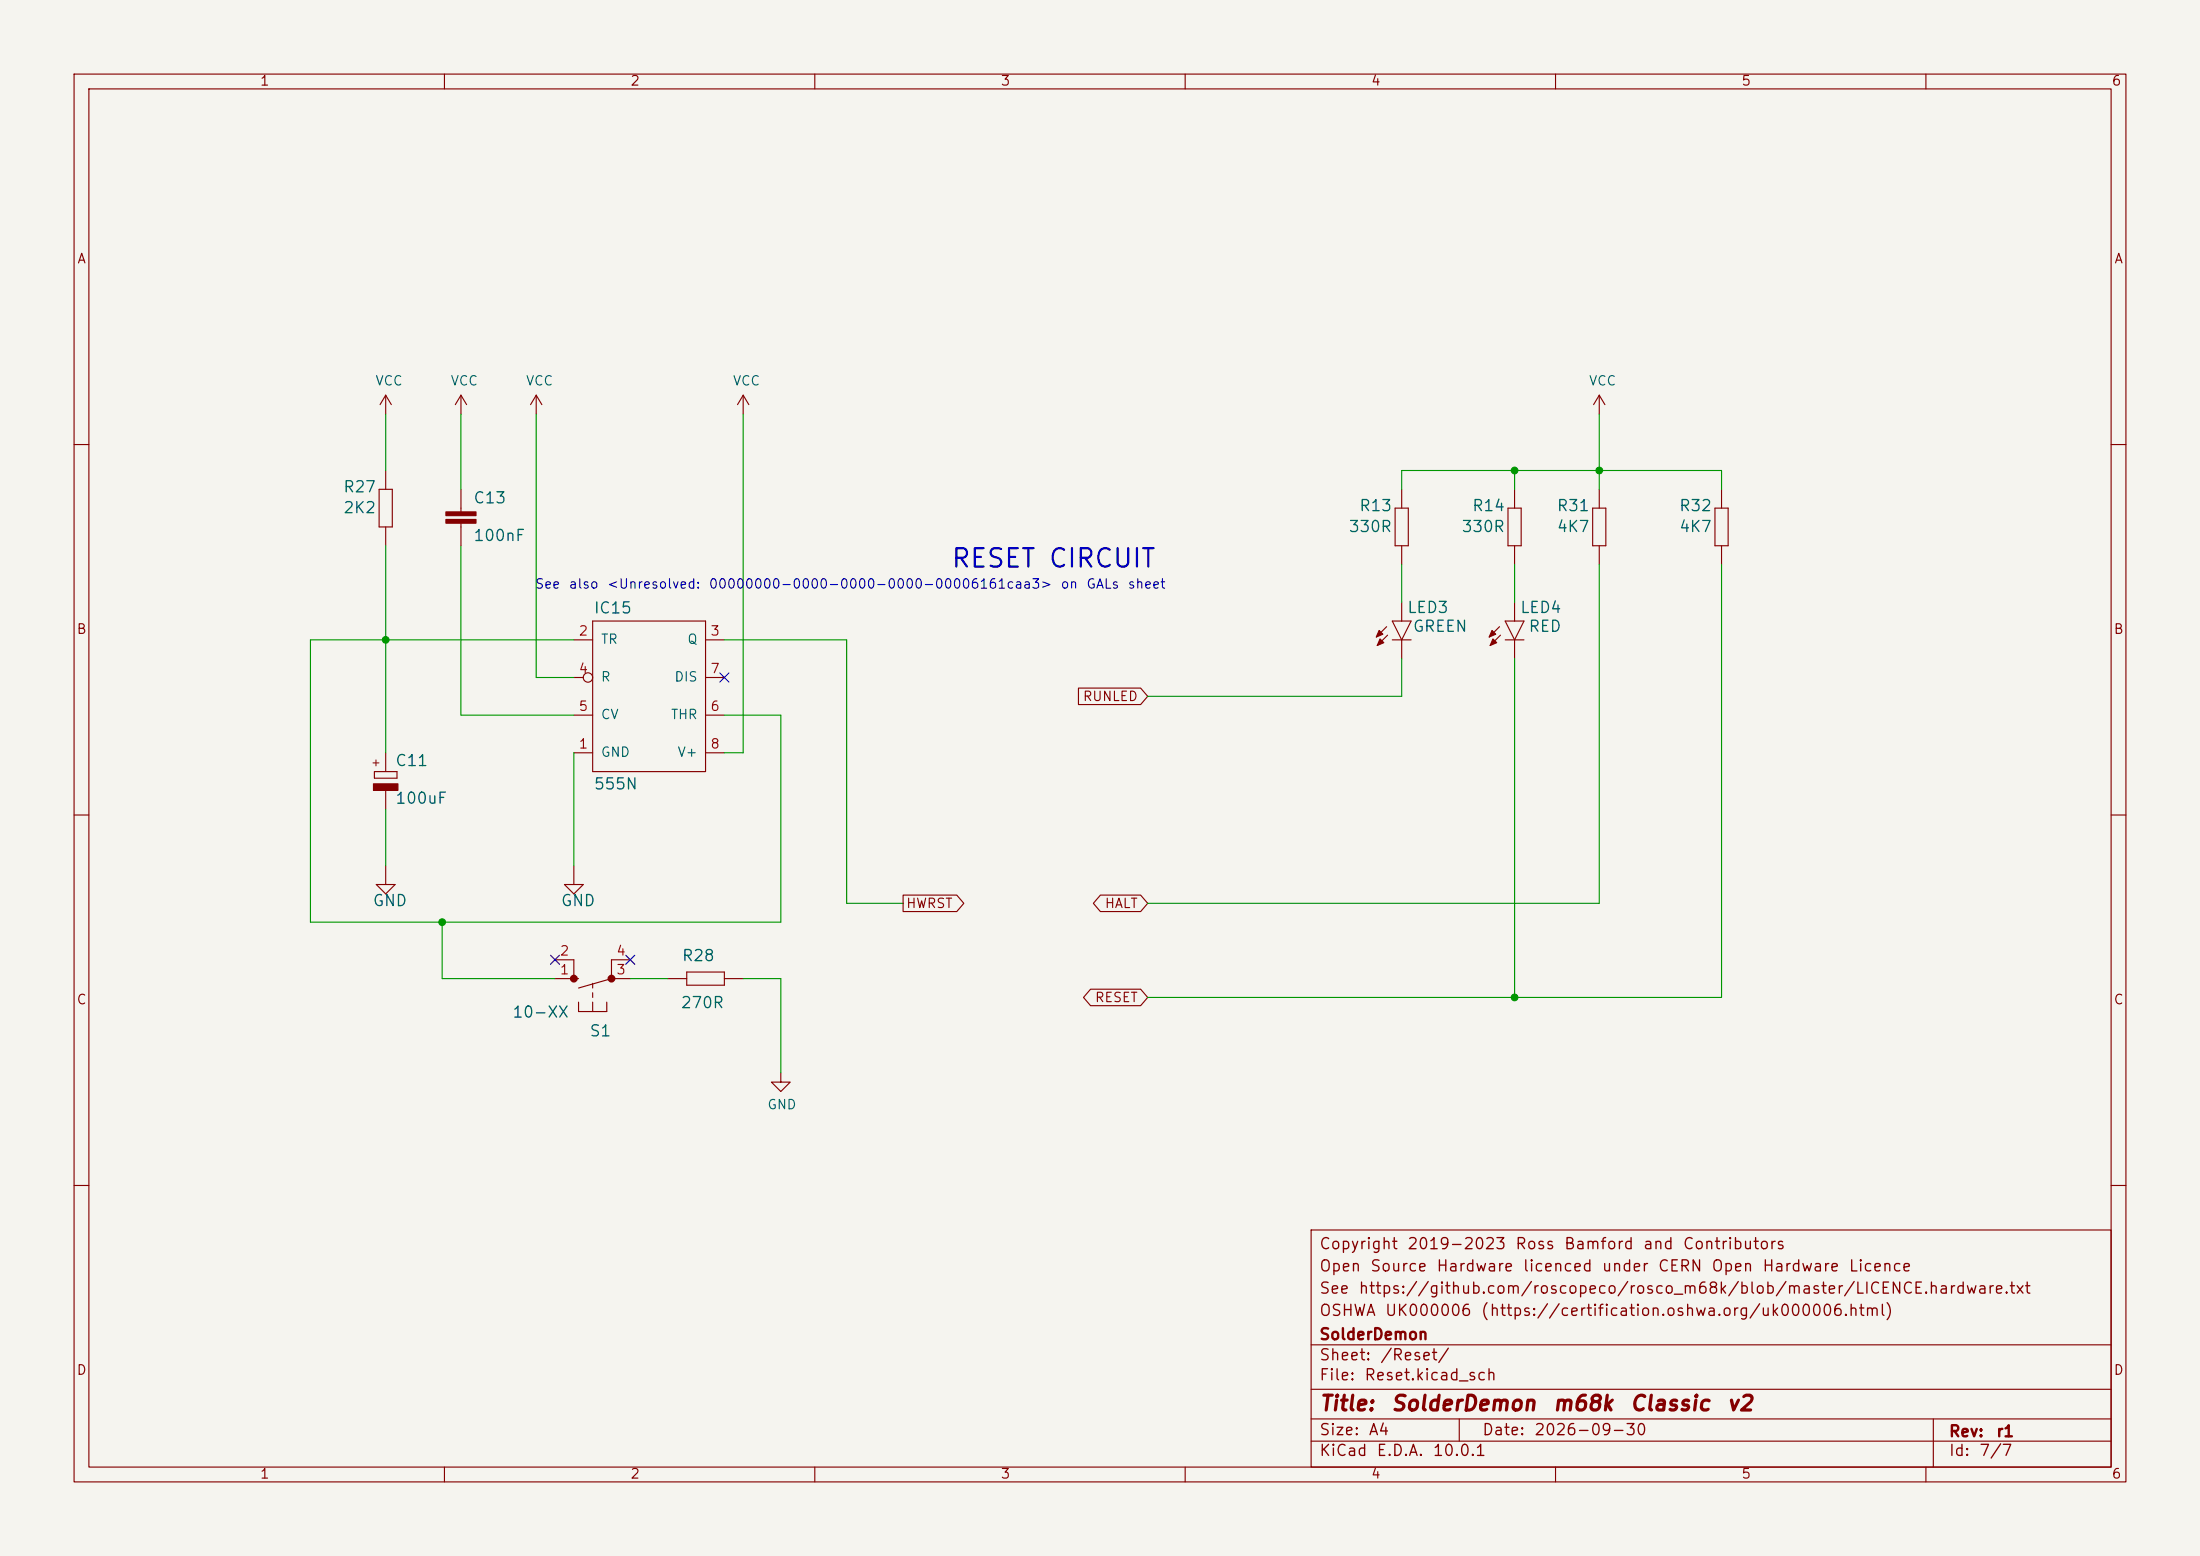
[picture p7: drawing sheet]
<svg xmlns="http://www.w3.org/2000/svg" width="297mm" height="210mm" viewBox="0 0 297 210" stroke-linecap="round" stroke-linejoin="round" font-family="sans-serif">
<path d="M0 0h297v210h-297z" fill="#f5f4ef" stroke="#f5f4ef" stroke-width=".14"/>
<g fill="none" stroke="#840000" stroke-width=".15">
<path d="M10 10h277v190h-277zM12 12h273v186h-273zM60 10v2M110 10v2M160 10v2M210 10v2M260 10v2M52.1 53.3v2.6M52.1 53.3l-.8 1.3M52.1 53.3l.7 1.3M62.2 53.3v2.6M62.2 53.3l-.7 1.3"/>
<path d="M62.2 53.3l.8 1.3M72.4 53.3l-.8 1.3M72.4 53.3l.8 1.3M72.4 53.3v2.6M100.3 53.3l-.7 1.3M100.3 53.3l.8 1.3M100.3 53.3v2.6M215.9 53.3v2.6M215.9 53.3l-.8 1.3M215.9 53.3l.8 1.3M10 60h2M51.2 66h1.8v5.1h-1.8z"/>
<path d="M52.1 63.5v2.5M52.1 71.1v2.6M62.2 66v3.1M62.2 70.6v3.1M188.3 68.6h1.8v5.1h-1.8zM189.2 66v2.6M189.2 73.7v2.5M203.6 68.6h1.8v5.1h-1.8zM204.5 66v2.6M204.5 73.7v2.5M215 68.6h1.8v5.1h-1.8zM215.9 66v2.6"/>
<path d="M215.9 73.7v2.5M231.5 68.6h1.8v5.1h-1.8zM232.4 66v2.6M232.4 73.7v2.5M285 60h2M77.5 86.4h2.5M77.5 91.4h1.2M77.5 96.5h2.5M80 83.8h15.2v20.3h-15.2zM95.2 86.4h2.6M95.2 91.4h2.6M95.2 96.5h2.6"/>
<path d="M145.6 92.9h8.4l.9 1.1-.9 1.1h-8.4zM187.2 84.6l-1.4 1.4M187.3 85.7l-1.4 1.4M188 83.8h2.5l-1.3 2.6zM188 86.4h2.5M189.2 81.3v2.5M189.2 86.4v2.5M202.4 84.6l-1.4 1.4M202.6 85.7l-1.4 1.4M203.2 83.8h2.5l-1.2 2.6zM203.2 86.4h2.5M204.5 81.3v2.5"/>
<path d="M204.5 86.4v2.5M10 110h2M50.5 104.1h3.1v.9h-3.1zM50.8 119.4h2.5l-1.2 1.3zM52.1 101.6v2.5M52.1 106.7v2.5M52.1 116.8v2.6M76.2 119.4h2.5l-1.2 1.3zM77.5 116.8v2.6M77.5 101.6h2.5M95.2 101.6h2.6M285 110h2"/>
<path d="M74.9 132.1h3.2M74.9 129.5h2.6v2.6M78.1 135.3v1.2h3.8v-1.2M80 132.7v.7M80 134v.6M80 135.3v1.2M82.5 132.1h2.6M82.5 132.1l-4.4 1.3M85.1 129.5h-2.6v2.6M90.2 132.1h2.5M92.7 131.2h5.1v1.8h-5.1zM97.8 132.1h2.5"/>
<path d="M121.9 120.8h7.3l.9 1.1-.9 1.1h-7.3zM147.2 133.5h6.8l.9 1.1-.9 1.1h-6.8l-.9-1.1zM148.6 120.8h5.4l.9 1.1-.9 1.1h-5.4l-1-1.1zM105.4 144.8v1.3h1.3l-1.3 1.2-1.3-1.2h1.3M10 160h2M177 166h108v32h-108zM285 160h2M60 198v2M110 198v2M160 198v2M177 194.5h108M177 191.5h108"/>
<path d="M177 187.5h108M177 181.5h108M197 191.5v3M210 198v2M260 198v2M261 191.5v6.5"/>
<circle cx="79.4" cy="91.4" r=".63"/>
</g>
<g fill="#840000" stroke="#840000" stroke-width=".15">
<path d="M186.2 85.1l.5 .5-.9 .4z"/>
<path d="M186.3 86.2l.5 .5-.9 .4z"/>
<path d="M201.4 85.1l.5 .5-.9 .4z"/>
<path d="M201.5 86.2l.6 .5-.9 .4z"/>
<path d="M60.2 69.1h4.1v.5h-4.1z"/>
<path d="M60.2 70.1h4.1v.5h-4.1z"/>
<path d="M50.4 105.8h3.3v.9h-3.3z"/>
</g>
<g fill="#840000" stroke="#840000" stroke-width=".41">
<circle cx="77.5" cy="132.1" r=".33"/>
<circle cx="82.5" cy="132.1" r=".33"/>
</g>
<g fill="none" stroke="#009600" stroke-width=".15">
<path d="M52.1 55.9v7.6M62.2 55.9v10.1M72.4 55.9v35.5h5.1M100.3 55.9v45.7h-2.5M215.9 55.9v10.1M52.1 73.7v27.9M62.2 73.7v22.8h15.3M189.2 66v-2.5h43.2v2.5M189.2 76.2v5.1M204.5 63.5v2.5M204.5 76.2v5.1M215.9 76.2v45.7h-61"/>
<path d="M232.4 76.2v58.4h-77.5M77.5 86.4h-35.6v38.1h63.5v-28h-7.6M97.8 86.4h16.5v35.5h7.6M189.2 88.9v5.1h-34.3M204.5 88.9v45.7M52.1 109.2v7.6M77.5 101.6v15.2M59.7 124.5v7.6h15.2M85.1 132.1h5.1M100.3 132.1h5.1v12.7"/>
</g>
<path d="M97.2 90.8l1.2 1.2M98.4 90.8l-1.2 1.2M74.3 128.9l1.2 1.2M75.5 128.9l-1.2 1.2M84.5 128.9l1.2 1.2M85.7 128.9l-1.2 1.2" fill="none" stroke="#000084" stroke-width=".15"/>
<g fill="#009600" stroke="#009600" stroke-width=".14">
<circle cx="204.5" cy="63.5" r=".46"/>
<circle cx="204.5" cy="134.6" r=".46"/>
<circle cx="215.9" cy="63.5" r=".46"/>
<circle cx="59.7" cy="124.5" r=".46"/>
<circle cx="52.1" cy="86.4" r=".46"/>
</g>
<text font-size="2.5" fill="#0000c2" x="128.3" y="77.2">RESET CIRCUIT</text>
<g font-size="2" fill="#840000">
<text x="178" y="190.9">Title:</text>
<text x="187.7" y="190.9">SolderDemon</text>
<text x="209.5" y="190.9">m68k</text>
<text x="219.9" y="190.9">Classic</text>
<text x="233" y="190.9">v2</text>
</g>
<g font-size="1.5" fill="#006464">
<text x="46.2" y="66.8">R27</text>
<text x="46.2" y="69.7">2K2</text>
<text x="63.8" y="68.3">C13</text>
<text x="183.4" y="69.4">R13</text>
<text x="198.6" y="69.4">R14</text>
<text x="210.1" y="69.4">R31</text>
<text x="226.6" y="69.4">R32</text>
<text x="63.8" y="73.4">100nF</text>
<text x="182" y="72.2">330R</text>
<text x="197.2" y="72.2">330R</text>
<text x="210.1" y="72.2">4K7</text>
<text x="226.6" y="72.2">4K7</text>
<text x="80.1" y="83.2">IC15</text>
<text x="189.9" y="83.1">LED3</text>
<text x="205.1" y="83.1">LED4</text>
<text x="190.6" y="85.7">GREEN</text>
<text x="206.3" y="85.7">RED</text>
<text x="53.3" y="103.8">C11</text>
<text x="80.1" y="106.9">555N</text>
<text x="53.3" y="108.9">100uF</text>
<text x="50.2" y="122.7">GND</text>
<text x="75.6" y="122.7">GND</text>
<text x="92" y="130.1">R28</text>
<text x="69.1" y="137.7">10-XX</text>
<text x="91.8" y="136.5">270R</text>
<text x="79.5" y="140.3">S1</text>
</g>
<g font-size="1.5" fill="#840000">
<text x="178" y="172">Open</text>
<text x="178" y="169">Copyright</text>
<text x="184.9" y="172">Source</text>
<text x="189.9" y="169">2019-2023</text>
<text x="193.8" y="172">Hardware</text>
<text x="204.5" y="169">Ross</text>
<text x="205.5" y="172">licenced</text>
<text x="211" y="169">Bamford</text>
<text x="216.1" y="172">under</text>
<text x="221.7" y="169">and</text>
<text x="223.7" y="172">CERN</text>
<text x="227.1" y="169">Contributors</text>
<text x="230.9" y="172">Open</text>
<text x="237.8" y="172">Hardware</text>
<text x="249.5" y="172">Licence</text>
<text x="178" y="178">OSHWA</text>
<text x="178" y="175">See</text>
<text x="183.3" y="175">https://github.com/roscopeco/rosco_m68k/blob/master/LICENCE.hardware.txt</text>
<text x="186.9" y="178">UK000006</text>
<text x="199.8" y="178">(https://certification.oshwa.org/uk000006.html)</text>
<text x="178" y="184">Sheet:</text>
<text x="178" y="181.2">SolderDemon</text>
<text x="186.2" y="184">/Reset/</text>
<text x="178" y="186.7">File:</text>
<text x="184.1" y="186.7">Reset.kicad_sch</text>
<text x="178" y="196.9">KiCad</text>
<text x="178" y="194.1">Size:</text>
<text x="184.7" y="194.1">A4</text>
<text x="185.7" y="196.9">E.D.A.</text>
<text x="193.3" y="196.9">10.0.1</text>
<text x="200" y="194.1">Date:</text>
<text x="207" y="194.1">2026-09-30</text>
<text x="263" y="194.3">Rev:</text>
<text x="263" y="196.9">Id:</text>
<text x="267.1" y="196.9">7/7</text>
<text x="269.4" y="194.3">r1</text>
</g>
<g font-size="1.3" fill="#840000">
<text x="35" y="11.9">1</text>
<text x="85" y="11.9">2</text>
<text x="135" y="11.9">3</text>
<text x="185" y="11.9">4</text>
<text x="235" y="11.9">5</text>
<text x="285" y="11.9">6</text>
<text x="10.3" y="35.9">A</text>
<text x="285.3" y="35.9">A</text>
<text x="10.3" y="85.9">B</text>
<text x="285.3" y="85.9">B</text>
<text x="146.1" y="94.9">RUNLED</text>
<text x="122.2" y="122.9">HWRST</text>
<text x="149.1" y="122.9">HALT</text>
<text x="10.3" y="135.9">C</text>
<text x="147.7" y="135.6">RESET</text>
<text x="285.3" y="135.9">C</text>
<text x="10.3" y="185.9">D</text>
<text x="285.3" y="185.9">D</text>
<text x="35" y="199.9">1</text>
<text x="85" y="199.9">2</text>
<text x="135" y="199.9">3</text>
<text x="185" y="199.9">4</text>
<text x="235" y="199.9">5</text>
<text x="285" y="199.9">6</text>
</g>
<g font-size="1.3" fill="#006464">
<text x="50.6" y="52.3">VCC</text>
<text x="60.7" y="52.3">VCC</text>
<text x="70.9" y="52.3">VCC</text>
<text x="98.8" y="52.3">VCC</text>
<text x="214.4" y="52.3">VCC</text>
<text x="81" y="87.2">TR</text>
<text x="92.7" y="87.2">Q</text>
<text x="81" y="92.3">R</text>
<text x="90.9" y="92.3">DIS</text>
<text x="81" y="97.4">CV</text>
<text x="90.5" y="97.4">THR</text>
<text x="81" y="102.5">GND</text>
<text x="91.4" y="102.5">V+</text>
<text x="103.5" y="150">GND</text>
</g>
<g font-size="1.3" fill="#0000c2">
<text x="72.1" y="79.8">See</text>
<text x="76.7" y="79.8">also</text>
<text x="81.8" y="79.8">&lt;Unresolved:</text>
<text x="95.6" y="79.8">00000000-0000-0000-0000-00006161caa3&gt;</text>
<text x="143.1" y="79.8">on</text>
<text x="146.6" y="79.8">GALs</text>
<text x="152.1" y="79.8">sheet</text>
</g>
<g font-size="1.3" fill="#a90000">
<text x="78" y="86.1">2</text>
<text x="95.8" y="86.1">3</text>
<text x="78" y="91.2">4</text>
<text x="95.8" y="91.2">7</text>
<text x="78" y="101.3">1</text>
<text x="78" y="96.3">5</text>
<text x="95.8" y="96.3">6</text>
<text x="95.8" y="101.3">8</text>
<text x="75.5" y="131.8">1</text>
<text x="75.5" y="129.3">2</text>
<text x="83.1" y="131.8">3</text>
<text x="83.1" y="129.3">4</text>
</g>
<text font-size="1.1" fill="#840000" x="51.5" y="103.7" transform="rotate(-90 51.5 103.7)">+</text>
</svg>
